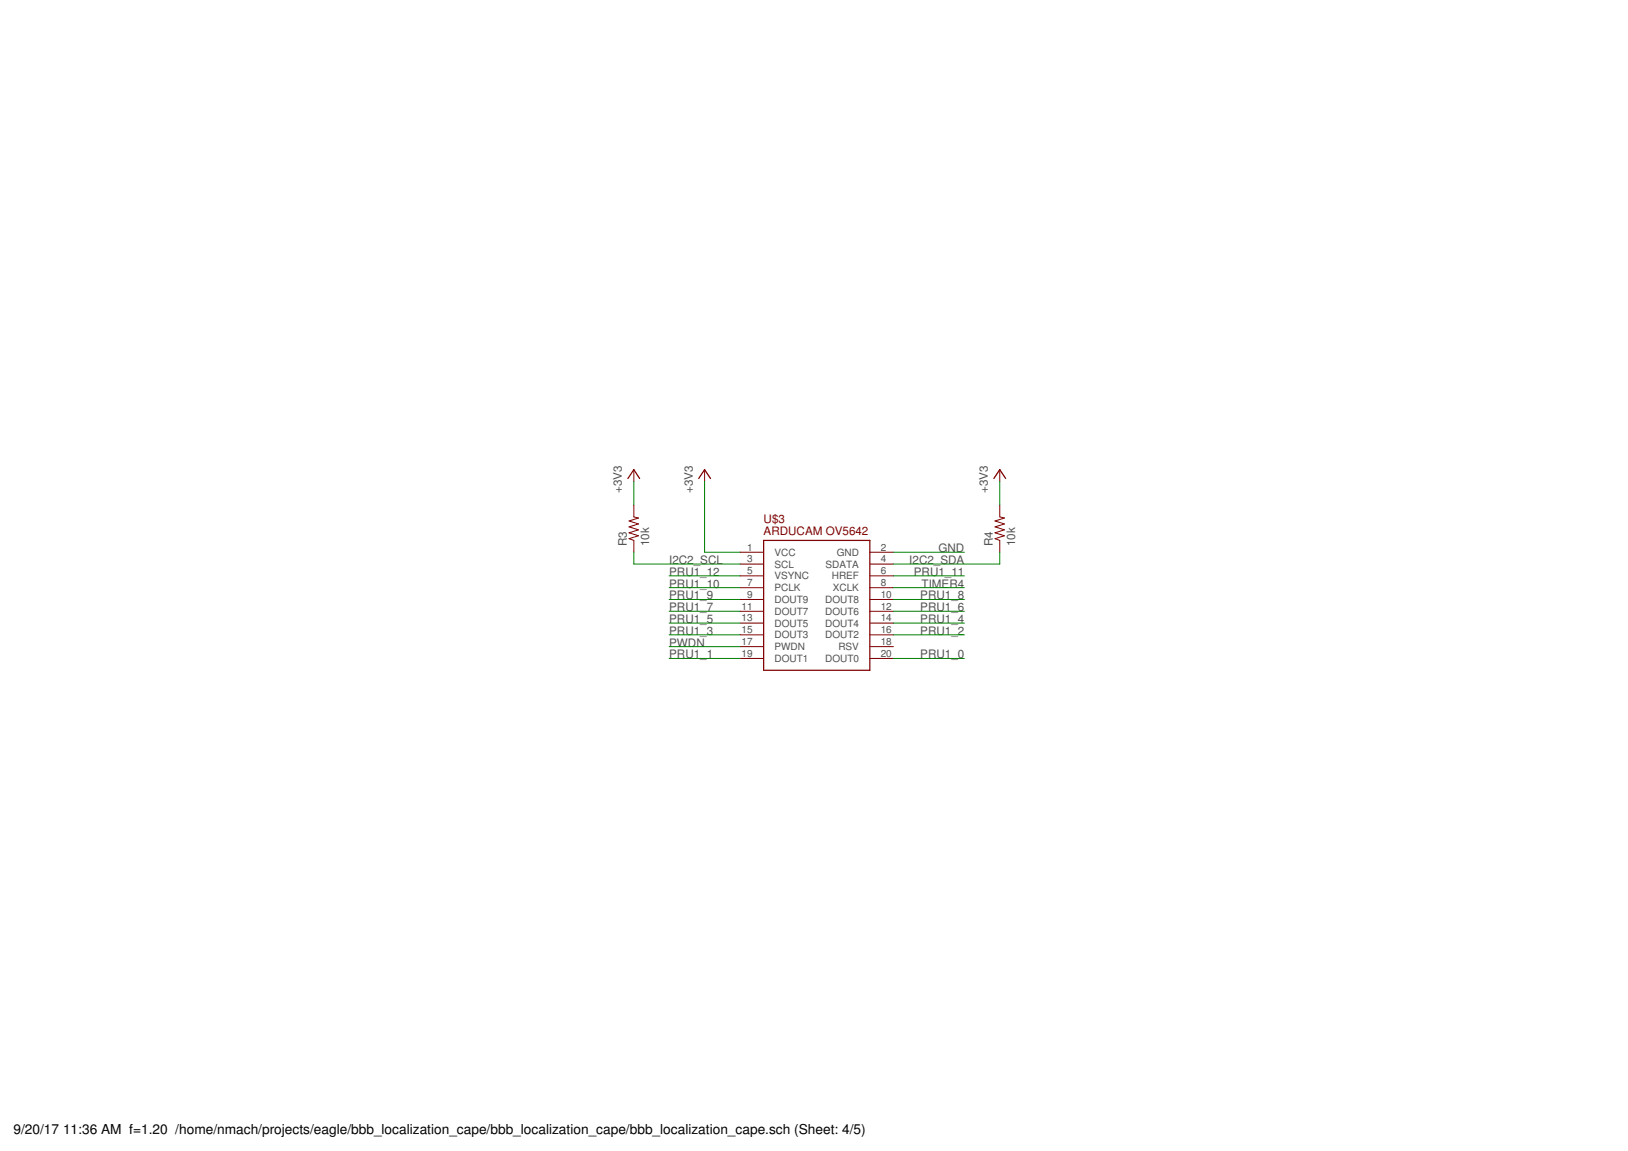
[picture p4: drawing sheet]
<svg xmlns="http://www.w3.org/2000/svg" width="420mm" height="297mm" viewBox="0 0 420 297" stroke-linecap="round" stroke-linejoin="round" font-family="sans-serif">
<g fill="none" stroke="#800000" stroke-width=".26">
<path d="M163.6 130.3v3.1l1.2 .3-2.5 .8 2.5 .7-2.5 .8 2.5 .7-2.5 .8 2.5 .8-2.5 .7 1.3 .5v3M163.6 121.2v3M181.8 121.2v3M258 130.3v3.1l1.2 .3-2.4 .8 2.4 .7-2.4 .8 2.4 .7-2.4 .8 2.4 .8-2.4 .7 1.2 .5v3M258 121.2v3M191 142.5h6.1M191 145.6h6.1M191 148.6h6.1M191 151.7h6.1M191 154.7h6.1M191 157.8h6.1M224.5 142.5h6.1"/>
<path d="M224.5 145.6h6.1M224.5 148.6h6.1M224.5 151.7h6.1M224.5 154.7h6.1M224.5 157.8h6.1M191 160.8h6.1M191 163.8h6.1M191 166.9h6.1M191 169.9h6.1M224.5 160.8h6.1M224.5 163.8h6.1M224.5 166.9h6.1"/>
<path d="M224.5 169.9h6.1"/>
</g>
<path d="M162.1 123.5l1.5-2.3 1.5 2.3M180.3 123.5l1.5-2.3 1.6 2.3M197.1 139.5h27.4v33.5h-27.4zM256.5 123.5l1.5-2.3 1.5 2.3" fill="none" stroke="#800000" stroke-width=".32"/>
<g fill="none" stroke="#008000" stroke-width=".26">
<path d="M163.6 124.2v6.1M181.8 124.2v18.3h9.2M258 124.2v6.1M163.6 142.5v3.1h27.4M172.7 148.6h18.3M172.7 154.7h18.3M172.7 157.8h18.3M172.7 151.7h18.3M230.6 142.5h18.3M230.6 148.6h18.3M230.6 154.7h18.3M230.6 157.8h18.3"/>
<path d="M230.6 151.7h18.3M258 142.5v3.1h-27.4M172.7 160.8h18.3M172.7 163.8h18.3M172.7 169.9h18.3M172.7 166.9h18.3M230.6 160.8h18.3M230.6 163.8h18.3M230.6 169.9h18.3"/>
</g>
<g font-size="3.5">
<text x="3.5" y="292.5">9/20/17</text>
<text x="16.3" y="292.5">11:36 AM f=1.20 /home/nmach/projects/eagle/bbb_localization_cape/bbb_localization_cape/bbb_localization_cape.sch (Sheet: 4/5)</text>
</g>
<g font-size="3" fill="#505050">
<text x="160.5" y="127.3" transform="rotate(-90 160.5 127.3)">+3V3</text>
<text x="178.8" y="127.3" transform="rotate(-90 178.8 127.3)">+3V3</text>
<text x="255" y="127.3" transform="rotate(-90 255 127.3)">+3V3</text>
<text x="161.8" y="141" transform="rotate(-90 161.8 141)">R3</text>
<text x="167.5" y="141" transform="rotate(-90 167.5 141)">10k</text>
<text x="242.2" y="142.5">GND</text>
<text x="256.2" y="141" transform="rotate(-90 256.2 141)">R4</text>
<text x="262" y="141" transform="rotate(-90 262 141)">10k</text>
<text x="172.7" y="145.6">I2C2_SCL</text>
<text x="172.7" y="148.6">PRU1_12</text>
<text x="234.7" y="145.6">I2C2_SDA</text>
<text x="235.9" y="148.6">PRU1_11</text>
<text x="172.7" y="151.7">PRU1_10</text>
<text x="172.7" y="154.7">PRU1_9</text>
<text x="237.5" y="154.7">PRU1_8</text>
<text x="237.8" y="151.7">TIMER4</text>
<text x="172.7" y="160.8">PRU1_5</text>
<text x="172.7" y="157.7">PRU1_7</text>
<text x="237.5" y="157.7">PRU1_6</text>
<text x="237.5" y="160.8">PRU1_4</text>
<text x="172.7" y="166.9">PWDN</text>
<text x="172.7" y="163.8">PRU1_3</text>
<text x="237.5" y="163.8">PRU1_2</text>
<text x="172.7" y="169.9">PRU1_1</text>
<text x="237.5" y="169.9">PRU1_0</text>
</g>
<g font-size="3" fill="#800000">
<text x="197.1" y="134.9">U$3</text>
<text x="197.1" y="138">ARDUCAM OV5642</text>
</g>
<g font-size="2.6" fill="#505050">
<text x="192.8" y="142.1">1</text>
<text x="199.9" y="143.4">VCC</text>
<text x="216" y="143.4">GND</text>
<text x="227.3" y="142.1">2</text>
<text x="192.8" y="145.1">3</text>
<text x="192.8" y="148.2">5</text>
<text x="199.9" y="146.5">SCL</text>
<text x="199.9" y="149.5">VSYNC</text>
<text x="213.1" y="146.5">SDATA</text>
<text x="214.7" y="149.5">HREF</text>
<text x="227.3" y="145.1">4</text>
<text x="227.3" y="148.2">6</text>
<text x="192.8" y="151.2">7</text>
<text x="192.8" y="154.3">9</text>
<text x="199.9" y="152.6">PCLK</text>
<text x="199.9" y="155.6">DOUT9</text>
<text x="213" y="155.6">DOUT8</text>
<text x="214.9" y="152.6">XCLK</text>
<text x="227.3" y="151.2">8</text>
<text x="227.3" y="154.3">10</text>
<text x="191.4" y="157.3">11</text>
<text x="191.4" y="160.4">13</text>
<text x="199.9" y="158.7">DOUT7</text>
<text x="199.9" y="161.7">DOUT5</text>
<text x="213" y="158.7">DOUT6</text>
<text x="213" y="161.7">DOUT4</text>
<text x="227.3" y="157.3">12</text>
<text x="227.3" y="160.4">14</text>
<text x="191.4" y="163.4">15</text>
<text x="191.4" y="166.5">17</text>
<text x="199.9" y="164.8">DOUT3</text>
<text x="199.9" y="167.8">PWDN</text>
<text x="213" y="164.7">DOUT2</text>
<text x="216.4" y="167.8">RSV</text>
<text x="227.3" y="163.4">16</text>
<text x="227.3" y="166.5">18</text>
<text x="191.4" y="169.5">19</text>
<text x="199.9" y="170.8">DOUT1</text>
<text x="213" y="170.8">DOUT0</text>
<text x="227.3" y="169.5">20</text>
</g>
</svg>
